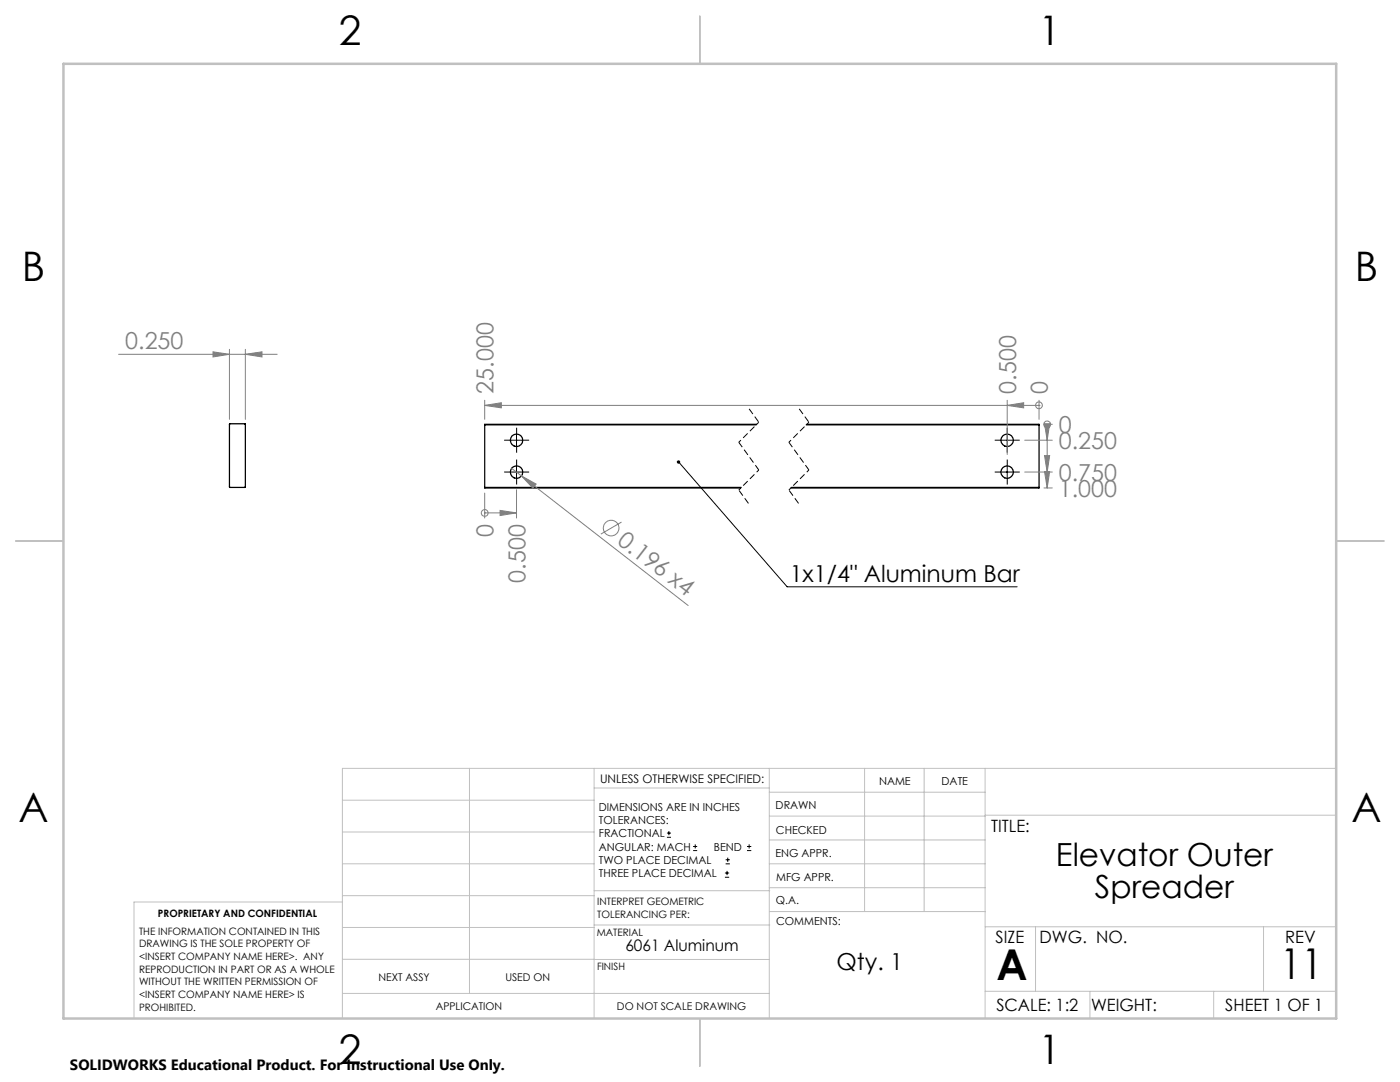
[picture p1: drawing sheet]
<svg xmlns="http://www.w3.org/2000/svg" width="279mm" height="216mm" viewBox="0 0 279 216" stroke-linecap="round" stroke-linejoin="round" font-family="sans-serif">
<g fill="none" stroke="#000" stroke-width=".25">
<path d="M45.9 84.6h3.1l-.1 12.7-3.1-.1zM96.7 97.3v.1h51.1M96.7 97.3h51.2M96.7 84.8h54.2M96.7 84.8v12.5M151 84.7h-54.3v.1M157.9 97.3h49.5M160.9 84.8h46.5M161 84.7h46.4v.1M207.4 97.3v.1h-49.6M207.4 84.8v12.5"/>
<circle cx="103.1" cy="87.9" r="1.23"/>
<circle cx="103.1" cy="94.2" r="1.23"/>
<circle cx="201" cy="87.9" r="1.24"/>
<circle cx="201" cy="94.2" r="1.24"/>
</g>
<g fill="none" stroke="#808080" stroke-width=".2">
<path d="M23.7 70.7h31.6M42.5 70.2l3.3 .5-3.3 .5zM45.8 69.7v14M49 70.7l3.3-.5v1zM49 69.7v14M96.7 79.9v3.8M201 79.9v10.8M207.4 79.9v3.8M96.7 80.9h110.7M96.7 98.4v5M96.7 80.9l3.3-.5v1zM102.1 93.5l2 1.5"/>
<path d="M103.1 97.7v5.7M104.1 95l2.9 1.6-.6 .8zM104.1 95l33.2 25.8M201 80.9l3.3-.5v1zM204.5 87.8h5.5M204.5 94.2h5.5M207.4 80.9h.1M208.4 84.7h1.6M208.4 97.4h1.6M208.5 84.6h1l-.5 3.2zM208.5 90.9h1l-.5 3.3zM208.5 94.1h1l-.5 3.3z"/>
<path d="M209 84.7v12.7M209 84.7h.1M96.7 102.3h.1M96.7 102.3h6.4M99.8 101.8l3.3 .5-3.3 .6zM124 104.2l-4.1 2.4"/>
<circle cx="207.4" cy="80.9" r=".68"/>
<circle cx="209" cy="84.7" r=".68"/>
<circle cx="96.7" cy="102.4" r=".67"/>
<circle cx="122" cy="105.4" r="1.56"/>
</g>
<g fill="none" stroke="#000" stroke-width=".2">
<path d="M101.8 87.8h2.6M101.8 94.2h2.6M103.1 86.6v2.5M103.1 93v2.5M135.4 92.2l21.7 24.9h45.9M199.7 87.8h2.5M199.7 94.2h2.5M201 86.6v2.5M201 93v2.5M133.1 167.1h.8M133.1 166.2h.8M133.5 165.8v.9"/>
<path d="M138.3 169.7h.8M138.3 168.9h.8M138.7 168.5v.8M144.7 175h.8M144.7 174.2h.8M144.8 172.4h.9M144.8 171.6h.9M145.1 173.8v.8M145.2 171.1v.9M149.1 169.7h.8M149.1 168.9h.8M149.5 168.5v.8"/>
</g>
<g fill="none" stroke="#000" stroke-width=".2" stroke-dasharray="15.2 1.3 1.3 1.3" stroke-linecap="butt">
<path d="M101.9 87.8h-1.3M101.9 94.2h-1.3M103.1 86.6v-1.3M103.1 89.1v1.2M103.1 92.9v-1.2M103.1 95.4v1.3M104.4 87.8h1.2M104.4 94.2h1.2M199.8 87.8h-1.3M199.8 94.2h-1.3M201 86.6v-1.3M201 89.1v1.2"/>
<path d="M201 92.9v-1.2M201 95.4v1.3M202.3 87.8h1.2M202.3 94.2h1.2"/>
</g>
<path d="M147.4 97.8l2 2.7M149.4 81.5l2 2.8M157.4 97.8l2 2.7M159.4 81.5l2 2.8" fill="none" stroke="#000" stroke-width=".2" stroke-dasharray="1.3 .6" stroke-dashoffset="-.1" stroke-linecap="butt"/>
<path d="M151.4 84.3l-4 4M151.4 93.8l-4 4M161.4 84.3l-4 4M161.4 93.8l-4 4" fill="none" stroke="#000" stroke-width=".2" stroke-dasharray="1.3 .6" stroke-dashoffset=".7" stroke-linecap="butt"/>
<path d="M147.4 88.3l4 5.5M157.4 88.3l4 5.5" fill="none" stroke="#000" stroke-width=".2" stroke-dasharray="1.3 .6" stroke-dashoffset=".1" stroke-linecap="butt"/>
<g fill="none" stroke="#c0c0c0" stroke-width=".2">
<path d="M68.3 159.7h50.3M93.7 153.3v44.9M118.6 153.3v49.9M118.6 157.2h34.9M153.5 153.3v49.9M153.5 158.1h43.1M172.5 153.3v28.6M184.4 153.3v28.6M196.6 153.3v49.9M266.7 153.3h-198.4v49.9M68.3 178.7h50.3M68.3 172.4h50.3"/>
<path d="M68.3 166h50.3M68.3 180h-41.6v23.2M118.6 177.7h35M153.5 167.6h43.1M153.5 162.8h43.1M153.5 172.4h43.1M153.5 177.1h43.1M196.6 162.7h70.1M68.3 198.2h85.2M68.3 191.4l85.2 .1M68.3 185.1h50.3M118.6 184.6h35"/>
<path d="M153.6 181.9h43M196.6 197.8h70.1M196.6 184.9h70.1M206.7 184.9v12.9M217.5 197.8v5.4M242.2 197.8v5.4M252.2 184.9v12.9"/>
</g>
<path d="M139.7 3.2v9.5M3.1 107.9h9.6M266.7 107.9h9.5M139.7 203.2v9.6" fill="none" stroke="#c0c0c0" stroke-width=".25"/>
<path d="M12.7 12.7h254v190.5h-254z" fill="none" stroke="#c0c0c0" stroke-width=".5"/>
<path d="M135.2 91.9a.34 .34 0 0 1 .5 .1 .34 .34 0 0 1-.2 .5 .34 .34 0 0 1-.4-.4l.1-.2 .2 .3z" fill="#000"/>
<g fill="#808080">
<path d="M104.1 95l2.9 1.6-.6 .8z"/>
<path d="M208.5 84.6h1l-.5 3.2zM208.5 90.9h1l-.5 3.3zM208.5 94.1h1l-.5 3.3z"/>
<path d="M42.5 70.2l3.3 .5-3.3 .5zM49 70.7l3.3-.5v1z"/>
<path d="M201 80.9l3.3-.5v1zM96.7 80.9l3.3-.5v1zM99.8 101.8l3.3 .5-3.3 .6z"/>
</g>
<g font-size="8.5">
<text x="198.9" y="195.5">A</text>
<text x="255.5" y="195.4">11</text>
</g>
<g font-size="8.1">
<text x="67.6" y="8.9">2</text>
<text x="207.3" y="8.9">1</text>
<text x="4.4" y="56.2">B</text>
<text x="270.4" y="56.2">B</text>
<text x="3.7" y="164.1">A</text>
<text x="269.7" y="164.1">A</text>
<text x="67.6" y="212.4">2</text>
<text x="207.3" y="212.4">1</text>
</g>
<g font-size="6.3">
<text x="210.7" y="172.9">Elevator Outer</text>
<text x="218.5" y="179.2">Spreader</text>
</g>
<g font-size="4.7" fill="#808080">
<text x="25" y="69.7">0.250</text>
<text x="98.5" y="78.5" transform="rotate(-90 98.5 78.5)">25.000</text>
<text x="202.8" y="78.5" transform="rotate(-90 202.8 78.5)">0.500</text>
<text x="209.1" y="78.5" transform="rotate(-90 209.1 78.5)">0</text>
<text x="211.3" y="86.4">0</text>
<text x="211.3" y="89.6">0.250</text>
<text x="211.3" y="96">0.750</text>
<text x="211.3" y="99.1">1.000</text>
<text x="98.5" y="107.2" transform="rotate(-90 98.5 107.2)">0</text>
<text x="123" y="108.3" transform="rotate(38 123 108.3)">0.196 x4</text>
<text x="104.9" y="116.3" transform="rotate(-90 104.9 116.3)">0.500</text>
</g>
<g font-size="4.7">
<text x="157.6" y="116">1x1/4&quot; Aluminum Bar</text>
<text x="166.9" y="193.5">Qty. 1</text>
</g>
<g font-size="3.4">
<text x="197.8" y="166">TITLE:</text>
<text x="198.7" y="188.1">SIZE</text>
<text x="207.5" y="188.1">DWG. NO.</text>
<text x="256.5" y="188.2">REV</text>
<text x="198.8" y="201.7">SCALE: 1:2</text>
<text x="217.7" y="201.8">WEIGHT:</text>
<text x="244.5" y="201.7">SHEET 1 OF 1</text>
</g>
<text font-size="3.2" x="124.8" y="189.8">6061 Aluminum</text>
<text font-size="3" x="14" y="213.5">SOLIDWORKS Educational Product. For Instructional Use Only.</text>
<text font-size="2.4" x="119.8" y="156.2">UNLESS OTHERWISE SPECIFIED:</text>
<g font-size="2.2">
<text x="119.5" y="161.8">DIMENSIONS ARE IN INCHES</text>
<text x="154.8" y="161.4">DRAWN</text>
<text x="175.4" y="156.6">NAME</text>
<text x="187.9" y="156.7">DATE</text>
<text x="119.5" y="164.4">TOLERANCES:</text>
<text x="119.5" y="167.1">FRACTIONAL</text>
<text x="154.9" y="166.3">CHECKED</text>
<text x="119.5" y="169.7">ANGULAR: MACH</text>
<text x="119.5" y="172.4">TWO PLACE DECIMAL</text>
<text x="142.5" y="169.7">BEND</text>
<text x="154.8" y="171">ENG APPR.</text>
<text x="119.5" y="175">THREE PLACE DECIMAL</text>
<text x="154.9" y="175.7">MFG APPR.</text>
<text x="154.9" y="180.4">Q.A.</text>
<text x="154.9" y="184.6">COMMENTS:</text>
</g>
<g font-size="2.1">
<text x="75.5" y="195.7">NEXT ASSY</text>
<text x="100.9" y="195.7">USED ON</text>
<text x="86.9" y="201.5">APPLICATION</text>
<text x="123.1" y="201.6">DO NOT SCALE DRAWING</text>
</g>
<g font-size="2">
<text x="31.5" y="182.9">PROPRIETARY AND CONFIDENTIAL</text>
<text x="119.2" y="180.6">INTERPRET GEOMETRIC</text>
<text x="119.2" y="183.1">TOLERANCING PER:</text>
<text x="27.8" y="186.5">THE INFORMATION CONTAINED IN THIS</text>
<text x="27.8" y="189">DRAWING IS THE SOLE PROPERTY OF</text>
<text x="27.8" y="191.6">&lt;INSERT COMPANY NAME HERE&gt;. ANY</text>
<text x="119.1" y="186.7">MATERIAL</text>
<text x="27.8" y="194.1">REPRODUCTION IN PART OR AS A WHOLE</text>
<text x="27.8" y="196.6">WITHOUT THE WRITTEN PERMISSION OF</text>
<text x="119.1" y="193.5">FINISH</text>
<text x="27.8" y="199.1">&lt;INSERT COMPANY NAME HERE&gt; IS</text>
<text x="27.8" y="201.7">PROHIBITED.</text>
</g>
</svg>
